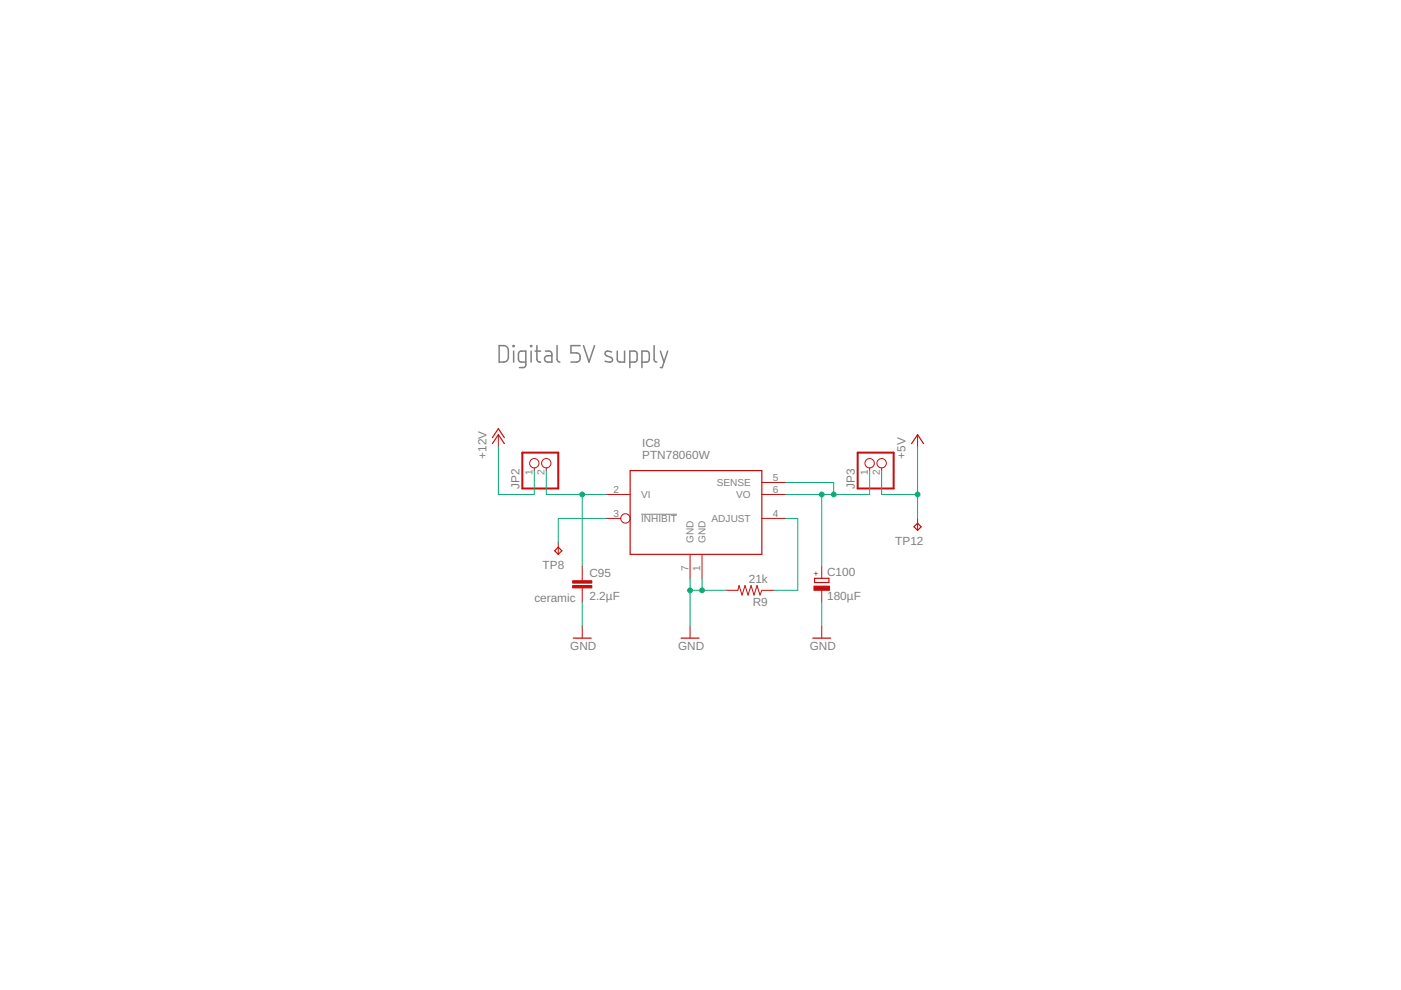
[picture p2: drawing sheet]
<svg xmlns="http://www.w3.org/2000/svg" width="297mm" height="210mm" viewBox="0 0 297 210" stroke-linecap="round" stroke-linejoin="round" font-family="sans-serif">
<g fill="none" stroke="#808080" stroke-width=".32">
<path d="M105.8 73.3a1.74 1.74 0 0 1 1.7 .3l.3 .7v1.5l-.3 .7a1.93 1.93 0 0 1-1.7 .3zM108.8 73.3h.2v.2h-.2zM108.9 74.4v2.4M111.5 76.8h-1.2l-.3-.3-.1-1.5 .4-.5 1.2-.1v3l-.1 .3-.3 .2h-1M112.5 73.3h.2v.2h-.2zM112.6 74.4v2.4M113.5 74.4h1.1M113.8 73.3l.1 3.1 .2 .3 .5 .1M115.6 74.4l1 .1 .3 .2 .1 .3v1.8h-.9a.68 .68 0 0 1-.7-.7 .68 .68 0 0 1 .7-.7h.9M118.1 73.3v2.9l.1 .3 .5 .3M123 73.3h-1.9v1.5h1.1a1 1 0 0 1 .8 1 1 1 0 0 1-.8 1h-1.1M123.7 73.3l1.2 3.5 1.1-3.5"/>
<path d="M129.7 74.6l-.3-.1a.63 .63 0 0 0-.8-.1 .63 .63 0 0 0-.3 .8l1.3 .6a.5 .5 0 0 1 .3 .6 .5 .5 0 0 1-.5 .4l-1.1-.2M130.9 74.4v2l.2 .3 .3 .1h1v-2.4M133.5 76.8h1.2l.3-.3 .1-1.5-.2-.5-1.4-.1v3.5M136.1 76.8h1.2l.2-.3 .2-1.5-.4-.5-1.2-.1v3.5M138.7 73.3v3.1l.2 .3 .4 .1M140 74.4l.8 2.4M141.6 74.4l-1.2 3.5h-.4"/>
</g>
<path d="M135.9 109h7.6" fill="none" stroke="#808080" stroke-width=".21"/>
<path d="M104.4 94.1l1.3-1.9 1.2 1.9M104.4 92.8l1.3-1.9 1.2 1.9M133.6 99.8h27.9v17.7h-27.9zM193.3 94.1l1.2-1.9 1.3 1.9M117.6 116.8l.8-.8 .7 .8-.7 .7zM193.8 111.7l.7-.8 .8 .8-.8 .8zM121.5 135.3h3.8M144.4 135.3h3.8M172.3 135.3h3.8M172.7 122.6h3v.9h-3z" fill="none" stroke="#c90d0c" stroke-width=".25"/>
<g fill="none" stroke="#c90d0c" stroke-width=".21">
<path d="M105.7 92.2v2.5M113.3 99.2v.6M115.8 99.2v.6M184.4 99.2v.6M186.9 99.2v.6M194.5 92.2v2.5M118.4 115v2.5M128.5 109.9h3.1M128.5 104.8h5.1M146.3 117.5v5.1M148.8 117.5v5.1M161.5 109.9h5.1"/>
<path d="M161.5 102.3h5.1M161.5 104.8h5.1M194.5 109.9v2.6M123.4 120.1v3M123.4 124.7v3M123.4 132.8v2.5M146.3 132.8v2.5M153.9 125.2h2.5l.3-1.1 .6 2.1 .7-2.1 .6 2.1 .6-2.1 .7 2.1 .6-2.1 .6 2.1 .4-1h2.6M174.2 120.1v2.5M174.2 125.2v2.5M174.2 132.8v2.5"/>
<circle cx="113.3" cy="98.2" r=".99"/>
<circle cx="115.8" cy="98.2" r=".99"/>
<circle cx="184.4" cy="98.2" r=".99"/>
<circle cx="186.9" cy="98.2" r=".99"/>
<circle cx="132.6" cy="109.9" r=".99"/>
</g>
<path d="M110.7 96h7.7v7.6h-7.7zM181.8 96h7.7v7.6h-7.7z" fill="none" stroke="#c90d0c" stroke-width=".42"/>
<g fill="#c90d0c" stroke="#c90d0c" stroke-width=".21">
<path d="M121.4 124.1h4.1v.6h-4.1z"/>
<path d="M121.4 123.1h4.1v.5h-4.1z"/>
<path d="M172.6 124.3h3.3v.9h-3.3z"/>
</g>
<g fill="none" stroke="#0dab76" stroke-width=".21">
<path d="M105.7 94.7v10.1h7.6v-5M115.8 99.8v5h12.7M184.4 99.8v5h-17.8M186.9 99.8v5h7.6M194.5 94.7v15.2M123.4 104.8v15.3M128.5 109.9h-10.1v5.1M166.6 109.9h2.5v15.3h-5M166.6 102.3h10.2v2.5M174.2 104.8v15.3M123.4 127.7v5.1M146.3 122.6v10.2"/>
<path d="M146.3 125.2h7.6M148.8 122.6v2.6M174.2 127.7v5.1"/>
</g>
<g fill="#0dab76" stroke="#0dab76" stroke-width=".21">
<circle cx="148.8" cy="125.2" r=".51"/>
<circle cx="146.3" cy="125.2" r=".51"/>
<circle cx="194.5" cy="104.8" r=".51"/>
<circle cx="123.4" cy="104.8" r=".51"/>
<circle cx="174.2" cy="104.8" r=".51"/>
<circle cx="176.8" cy="104.8" r=".51"/>
</g>
<g font-size="2.5" fill="#808080">
<text x="136.1" y="94.7">IC8</text>
<text x="103.1" y="97.2" transform="rotate(-90 103.1 97.2)">+12V</text>
<text x="136.1" y="97.2">PTN78060W</text>
<text x="192" y="97.2" transform="rotate(-90 192 97.2)">+5V</text>
<text x="110.1" y="103.6" transform="rotate(-90 110.1 103.6)">JP2</text>
<text x="181.2" y="103.6" transform="rotate(-90 181.2 103.6)">JP3</text>
<text x="189.8" y="115.5">TP12</text>
<text x="115" y="120.6">TP8</text>
<text x="125" y="122.2">C95</text>
<text x="158.8" y="123.6">21k</text>
<text x="175.4" y="122.1">C100</text>
<text x="113.3" y="127.7">ceramic</text>
<text x="125" y="127.3">2.2µF</text>
<text x="159.6" y="128.4">R9</text>
<text x="175.4" y="127.2">180µF</text>
<text x="120.9" y="137.8">GND</text>
<text x="143.8" y="137.8">GND</text>
<text x="171.7" y="137.8">GND</text>
</g>
<g font-size="2.1" fill="#808080">
<text x="112.9" y="100.8" transform="rotate(-90 112.9 100.8)">1</text>
<text x="115.5" y="100.8" transform="rotate(-90 115.5 100.8)">2</text>
<text x="163.9" y="102">5</text>
<text x="184" y="100.8" transform="rotate(-90 184 100.8)">1</text>
<text x="186.6" y="100.8" transform="rotate(-90 186.6 100.8)">2</text>
<text x="130.1" y="104.5">2</text>
<text x="135.9" y="105.6">VI</text>
<text x="152" y="103.1">SENSE</text>
<text x="156.1" y="105.6">VO</text>
<text x="163.9" y="104.5">6</text>
<text x="130.1" y="109.6">3</text>
<text x="135.9" y="110.7">INHIBIT</text>
<text x="150.9" y="110.7">ADJUST</text>
<text x="163.9" y="109.6">4</text>
<text x="147.1" y="115.2" transform="rotate(-90 147.1 115.2)">GND</text>
<text x="149.6" y="115.2" transform="rotate(-90 149.6 115.2)">GND</text>
<text x="145.9" y="121.1" transform="rotate(-90 145.9 121.1)">7</text>
<text x="148.5" y="121.1" transform="rotate(-90 148.5 121.1)">1</text>
</g>
<text font-size="1.8" fill="#c90d0c" x="173.6" y="122.2" transform="rotate(-90 173.6 122.2)">+</text>
</svg>
